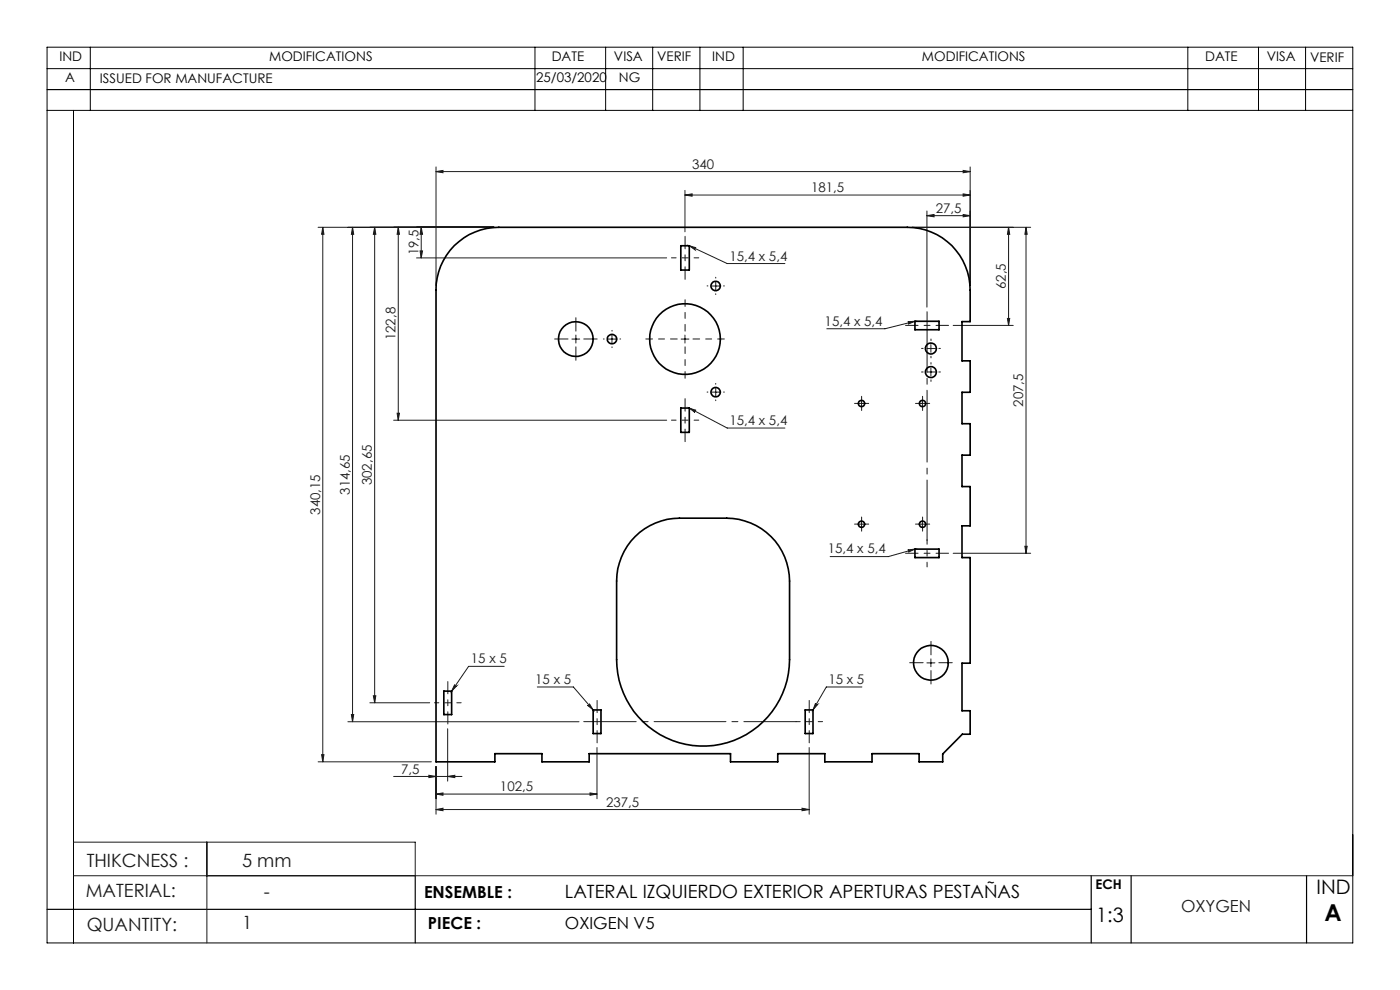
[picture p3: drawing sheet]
<svg xmlns="http://www.w3.org/2000/svg" width="297mm" height="210mm" viewBox="0 0 297 210" stroke-linecap="round" stroke-linejoin="round" font-family="sans-serif">
<g fill="none" stroke="#191924" stroke-width=".21">
<path d="M92.5 36.4l1.5-.2v.4zM92.5 35.4v25.2M92.5 36.4h113.3M204.3 36.2l1.5 .2-1.5 .2zM205.8 35.4v25.2M67.5 48.2h37.3M68.5 48.2l.2 1.5h-.5zM68.5 48.2v113.4M74.8 48.2l.2 1.5h-.5zM74.8 48.2v104.9M79.5 48.2l.2 1.5h-.5zM79.5 48.2v100.9"/>
<path d="M84.5 48.2l.2 1.5h-.5zM84.5 48.2v40.9M88.4 54.7h53M89.1 53.2h.5l-.2 1.5zM89.4 48.2l.2 1.5h-.5zM89.4 48.2v6.5M145.3 41.4l1.5-.3v.5zM145.3 40.4v8.8M145.3 41.4h60.5M146.2 52.1l1.5 .5a.25 .25 0 0 0-.3 .1 .25 .25 0 0 0 .1 .3zM146.2 52.1l8.1 3.8h12.2M151.8 59.8v1.7"/>
<path d="M193.5 48.2h25.2M196.6 45.7l1.6-.2v.5zM196.6 44.8v20.3M196.6 45.7h9.2M204.3 41.1l1.5 .3-1.5 .2zM204.3 45.5l1.5 .2-1.5 .3zM214 48.2v20.8M214 48.2l.2 1.5h-.5zM217.7 48.2v69.2M217.7 48.2l.2 1.5h-.5zM121.3 71.9h1.7M122.2 71.1v1.7"/>
<path d="M129 71.9h1.7M129.8 71.1v1.7M144.5 71.9h1.7M145.3 71.1v1.7M151 60.7h1.6M192.6 68.3l1.5-.2-1.4 .6a.25 .25 0 0 0 .2-.2 .25 .25 0 0 0-.3-.2zM194.1 68.1l-6.4 1.6h-12.3M196.6 73.9h1.7M196.6 78.9h1.7M197.5 73.1v1.6M197.5 78.1v1.7M202.2 69h12.7"/>
<path d="M213.7 67.5h.5l-.2 1.5zM83.5 89.1h57.9M84.2 87.7h.5l-.2 1.4zM146.2 86.6l1.5 .5a.25 .25 0 0 0-.4 0 .25 .25 0 0 0 .1 .4zM146.2 86.6l8.1 4.2h12.2M151 83.2h1.6M151.8 82.4v1.6M181.9 85.6h1.7M182.8 84.8v1.6M194.9 85.6h1.6M195.7 84.8v1.6M181.9 111.2h1.7"/>
<path d="M182.8 110.4v1.6M192.6 116.7l1.5-.2-1.4 .6a.24 .24 0 0 0 .2-.3 .24 .24 0 0 0-.3-.1zM194.1 116.5l-5.6 1.6h-12.4M194.9 111.2h1.6M195.7 110.4v1.6M202.2 117.4h16.5M217.4 115.9h.5l-.2 1.5zM197.5 139.8v1.6M73.8 153.1h49M74.5 151.6h.5l-.2 1.5zM78.5 149.1h12.7M79.2 147.6h.5l-.2 1.5z"/>
<path d="M95 154.6v11.1M96.4 145.2a.26 .26 0 0 0 .1 .4 .26 .26 0 0 0 .4-.1l-1.1 1.1zM107 141.3h-7.6l-3.6 5.3M114 145.7h7.6l4.2 4.9M124.6 149.6a.25 .25 0 0 0 .4 0 .25 .25 0 0 0 0-.3l.8 1.3zM126.6 158.6v10.8M171.7 158.6v14.1M173 149.2a.26 .26 0 0 0 .1 .3 .26 .26 0 0 0 .4-.1l-1 1.2zM182.8 145.7h-7.5l-2.8 4.9M196.6 140.6h1.7M15.6 178.6h72.5v7.2M43.9 178.6v21.4"/>
<path d="M67.5 161.6h24M68.2 160.1h.5l-.2 1.5zM83.5 164.7h14.5M91 164.5l1.5 .2-1.5 .3zM92.5 168.4l1.5-.2v.5zM92.5 171.7l1.5-.3v.6zM92.5 162.6v10.1M92.5 168.4h34.1M92.5 171.7h79.2M95 164.7l1.5-.2v.5zM125.2 168.2l1.4 .2-1.4 .3zM170.1 171.4l1.6 .3-1.6 .3z"/>
<path d="M15.6 185.8h271.4"/>
</g>
<g fill="none" stroke="#191924" stroke-width=".21" stroke-dasharray="15.2 1.3 1.3 1.3">
<path d="M151.8 59v-.2M120.5 71.9h-2.8M122.2 70.2v-2.8M122.2 73.6v2.8M123.8 71.9h2.9M128.2 71.9h-.2M129.8 70.2v-.1M129.8 73.6v.1M131.5 71.9h.2M150.2 60.6h-.2M151.8 62.3v.2M153.5 60.6h.2"/>
<path d="M195.8 73.9h-.3M195.8 78.9h-.3M197.5 72.2v-.3M197.5 75.6v.3M197.5 77.2v-.3M199.2 73.9h.3M199.2 78.9h.3M150.2 83.2h-.2M151.8 81.5v-.2M151.8 84.8v.2M153.5 83.2h.2M182 85.6h-.7"/>
<path d="M182.8 84.7v-.6M182.8 86.4v.7M183.6 85.6h.7M194.9 85.6h-.7M195.7 84.7v-.6M195.7 86.4v.7M196.6 85.6h.6M197.5 80.6v.3M182 111.2h-.7M182.8 110.3v-.6M182.8 112v.7M183.6 111.2h.7"/>
<path d="M194.9 111.2h-.7M195.7 110.3v-.6M195.7 112v.7M196.6 111.2h.6M197.5 138.9v-2.8M195.8 140.6h-2.8M197.5 142.2v2.9M199.2 140.6h2.8"/>
</g>
<path d="M143.7 71.9h-6.7M145.3 70.2v-6.6M145.3 73.6v6.6M147 71.9h6.7" fill="none" stroke="#191924" stroke-width=".21" stroke-dasharray="15.2 1.3 1.3 1.3" stroke-dashoffset="13.8"/>
<path d="M142.4 54.7h5.8M148.2 89.1h-5.8M196.7 114.5v5.8" fill="none" stroke="#191924" stroke-width=".21" stroke-dasharray="15.2 1.3 1.3 1.3" stroke-dashoffset="14.2"/>
<path d="M145.3 50.1v9.2M192.1 69h9.1M145.3 84.6v9.1M192.1 117.4h9.1M95 144.6v9M126.7 157.6v-9M171.7 157.6v-9" fill="none" stroke="#191924" stroke-width=".21" stroke-dasharray="15.2 1.3 1.3 1.3" stroke-dashoffset="12.6"/>
<path d="M92.2 149.1h5.6M168.8 153.1h5.7" fill="none" stroke="#191924" stroke-width=".21" stroke-dasharray="15.2 1.3 1.3 1.3" stroke-dashoffset="14.3"/>
<path d="M123.8 153.1h45.1" fill="none" stroke="#191924" stroke-width=".21" stroke-dasharray="15.2 1.3 1.3 1.3" stroke-dashoffset="4.1"/>
<path d="M196.7 114.7v-48.6" fill="none" stroke="#191924" stroke-width=".21" stroke-dasharray="15.2 1.3 1.3 1.3" stroke-dashoffset="2.4"/>
<g fill="none" stroke="#000" stroke-width=".21">
<path d="M10 14.6h277M10 10h277v190h-277zM19.2 10v13.4M113.5 10v13.4M128.5 10v13.4M138.5 10v13.4M148.5 10v13.4M157.7 10v13.4M252 10v13.4M267 10v13.4M277 10v13.4M10 23.4h277"/>
<path d="M15.6 23.4v176.6"/>
</g>
<path d="M10 19h277M10 192.9h221.5M88.1 185.8v14.2M231.5 185.8v14.2M240 185.8v14.2M277.2 185.8v14.2" fill="none" stroke="#000" stroke-width=".25"/>
<g fill="#191924">
<path d="M96.4 145.2a.26 .26 0 0 0 .1 .4 .26 .26 0 0 0 .4-.1l-1.1 1.1zM124.6 149.6a.25 .25 0 0 0 .4 0 .25 .25 0 0 0 0-.3l.8 1.3zM173 149.2a.26 .26 0 0 0 .1 .3 .26 .26 0 0 0 .4-.1l-1 1.2zM146.2 52.1l1.5 .5a.25 .25 0 0 0-.3 .1 .25 .25 0 0 0 .1 .3zM146.2 86.6l1.5 .5a.25 .25 0 0 0-.4 0 .25 .25 0 0 0 .1 .4zM192.6 68.3l1.5-.2-1.4 .6a.25 .25 0 0 0 .2-.2 .25 .25 0 0 0-.3-.2zM192.6 116.7l1.5-.2-1.4 .6a.24 .24 0 0 0 .2-.3 .24 .24 0 0 0-.3-.1z"/>
<path d="M95 164.7l1.5-.2v.5zM91 164.5l1.5 .2-1.5 .3z"/>
<path d="M204.3 41.1l1.5 .3-1.5 .2zM145.3 41.4l1.5-.3v.5zM204.3 45.5l1.5 .2-1.5 .3zM196.6 45.7l1.6-.2v.5z"/>
<path d="M79.5 48.2l.2 1.5h-.5zM79.2 147.6h.5l-.2 1.5zM74.8 48.2l.2 1.5h-.5zM74.5 151.6h.5l-.2 1.5zM214 48.2l.2 1.5h-.5zM213.7 67.5h.5l-.2 1.5zM217.7 48.2l.2 1.5h-.5zM217.4 115.9h.5l-.2 1.5zM89.4 48.2l.2 1.5h-.5zM89.1 53.2h.5l-.2 1.5zM84.5 48.2l.2 1.5h-.5zM84.2 87.7h.5l-.2 1.4zM68.5 48.2l.2 1.5h-.5zM68.2 160.1h.5l-.2 1.5z"/>
<path d="M92.5 168.4l1.5-.2v.5zM125.2 168.2l1.4 .2-1.4 .3zM92.5 171.7l1.5-.3v.6zM170.1 171.4l1.6 .3-1.6 .3zM92.5 36.4l1.5-.2v.4zM204.3 36.2l1.5 .2-1.5 .2z"/>
</g>
<g fill="none" stroke="#000" stroke-width=".35">
<path d="M96.4 52.1a13.6 13.6 0 0 1 9.4-3.9h86.7a13.2 13.2 0 0 1 13.3 13.4v6.6h-1.7v8.3h1.7v6.7h-1.7v6.7h1.7v6.6h-1.7v6.7h1.7v8.3h-1.7v6.8h1.7v22.4h-1.7v10.1h1.7v4.9h-1.6l-4.2 4.2v1.7h-5v-1.7h-10v1.7h-10v-1.7h-10v1.7h-10v-1.7h-30v1.7h-10v-1.7h-10v1.7h-12.5v-100a13.2 13.2 0 0 1 3.9-9.5zM144.4 52.1h1.8v5.2h-1.8zM194.1 68.1h5.1v1.8h-5.1zM144.4 86.6h1.8v5.1h-1.8zM134.7 113.8a13.4 13.4 0 0 1 9.4-3.9h10.1a13.4 13.4 0 0 1 13.3 13.4v16.6a18.3 18.3 0 0 1-18.3 18.4 18.3 18.3 0 0 1-18.4-18.4v-16.6a13.4 13.4 0 0 1 3.9-9.5zM194.1 116.5h5.1v1.8h-5.1zM94.2 146.6h1.6v5h-1.6zM125.8 150.6h1.7v5h-1.7zM170.8 150.6h1.7v5h-1.7z"/>
<circle cx="122.2" cy="71.9" r="3.7"/>
<circle cx="129.8" cy="71.9" r=".99"/>
<circle cx="145.3" cy="71.9" r="7.5"/>
<circle cx="151.8" cy="60.7" r="1"/>
<circle cx="197.5" cy="78.9" r="1.16"/>
<circle cx="197.5" cy="73.9" r="1.16"/>
<circle cx="151.8" cy="83.2" r="1"/>
<circle cx="182.8" cy="85.6" r=".67"/>
<circle cx="195.7" cy="85.6" r=".67"/>
<circle cx="182.8" cy="111.2" r=".67"/>
<circle cx="195.7" cy="111.2" r=".67"/>
<circle cx="197.5" cy="140.6" r="3.7"/>
</g>
<text font-size="4.9" x="281" y="195.4">A</text>
<g font-size="4.2">
<text x="279.3" y="189.7">IND</text>
<text x="232.5" y="195.5">1:3</text>
</g>
<g font-size="3.9" fill="#191924">
<text x="18.4" y="183.9">THIKCNESS :</text>
<text x="51.3" y="183.9">5 mm</text>
<text x="18.2" y="190.3">MATERIAL:</text>
<text x="55.9" y="190.5">-</text>
<text x="18.4" y="197.5">QUANTITY:</text>
<text x="51.4" y="197.1">1</text>
</g>
<text font-size="3.9" x="119.9" y="190.5">LATERAL IZQUIERDO EXTERIOR APERTURAS PESTAÑAS</text>
<g font-size="3.5">
<text x="89.9" y="190.5">ENSEMBLE :</text>
<text x="90.8" y="197.1">PIECE :</text>
<text x="119.9" y="197.1">OXIGEN V5</text>
</g>
<text font-size="3.5" fill="#191924" x="250.5" y="193.6">OXYGEN</text>
<g font-size="2.8">
<text x="12.6" y="13">IND</text>
<text x="13.9" y="17.4">A</text>
<text x="21.2" y="17.5">ISSUED FOR MANUFACTURE</text>
<text x="57.1" y="13">MODIFICATIONS</text>
<text x="113.7" y="17.3">25/03/2020</text>
<text x="117.1" y="13">DATE</text>
<text x="130.3" y="13">VISA</text>
<text x="131.3" y="17.3">NG</text>
<text x="139.4" y="13">VERIF</text>
<text x="151.1" y="13">IND</text>
<text x="195.6" y="13">MODIFICATIONS</text>
<text x="255.7" y="13">DATE</text>
<text x="268.7" y="13">VISA</text>
<text x="277.9" y="13.1">VERIF</text>
<text x="232.4" y="188.5">ECH</text>
</g>
<g font-size="2.8" fill="#191924">
<text x="146.8" y="35.8">340</text>
<text x="172.1" y="40.7">181,5</text>
<text x="198.5" y="45.1">27,5</text>
<text x="88.8" y="54.2" transform="rotate(-90 88.8 54.2)">19,5</text>
<text x="154.7" y="55.3">15,4 x 5,4</text>
<text x="213.4" y="61.3" transform="rotate(-90 213.4 61.3)">62,5</text>
<text x="174.9" y="69.1">15,4 x 5,4</text>
<text x="83.9" y="72.2" transform="rotate(-90 83.9 72.2)">122,8</text>
<text x="217.1" y="86.3" transform="rotate(-90 217.1 86.3)">207,5</text>
<text x="154.7" y="90.1">15,4 x 5,4</text>
<text x="74.2" y="104.9" transform="rotate(-90 74.2 104.9)">314,65</text>
<text x="78.9" y="102.9" transform="rotate(-90 78.9 102.9)">302,65</text>
<text x="67.9" y="109.2" transform="rotate(-90 67.9 109.2)">340,15</text>
<text x="175.6" y="117.4">15,4 x 5,4</text>
<text x="99.9" y="140.7">15 x 5</text>
<text x="113.6" y="145.1">15 x 5</text>
<text x="175.8" y="145.1">15 x 5</text>
<text x="85.1" y="164.1">7,5</text>
<text x="106.1" y="167.8">102,5</text>
<text x="128.6" y="171.1">237,5</text>
</g>
</svg>
